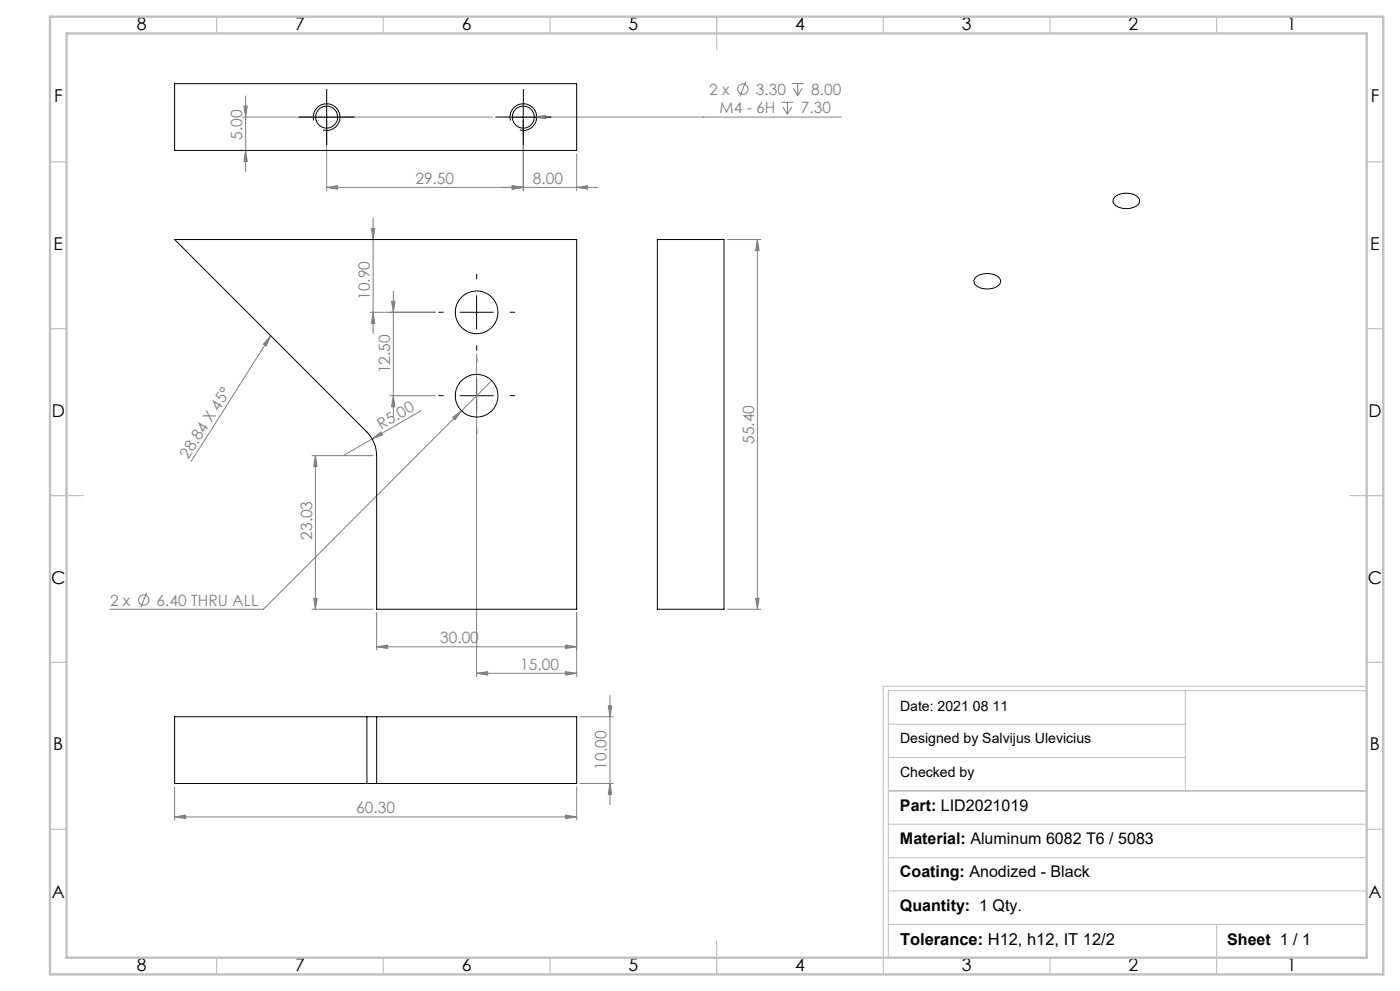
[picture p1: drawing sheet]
<svg xmlns="http://www.w3.org/2000/svg" width="420mm" height="297mm" viewBox="0 0 420 297" stroke-linecap="round" stroke-linejoin="round" font-family="sans-serif">
<g fill="none" stroke="#808080" stroke-width=".3">
<path d="M72.7 35.1h75M73.2 31.8h1l-.5 3.3zM73.7 28.7v22.7M98 36.1v21.1M153.7 35.1h98.7M157 36.1v21.1M160.3 35.1l3.3-.5v1zM223.7 24.5l-1.7 4.4M234.4 30.7h3.6M234.9 32.1l1.3 2.1M236.2 30.7v3.5M237.5 32.1l-1.3 2.1"/>
<path d="M237.6 25h3.5M238 26.5l1.3 2.1M239.3 25v3.6M240.7 26.5l-1.4 2.1M73.7 45.1l.5 3.3h-1zM98 56.2l3.3-.5v1zM153.7 55.7l3.3 .5-3.3 .5zM173 56.2l3.3-.5v1zM173 46.1v11.1M179.4 56.2h-81.4M111.4 68.5h1l-.5 3.3zM111.9 65.4v34.5"/>
<path d="M218.2 71.8h10M227.2 71.8l.5 3.3h-1zM227.2 71.8v110.8M110.9 93.6h19.7M111.9 93.6l.5 3.3h-1zM117.5 90.3h1l-.5 3.3zM118 87.2v37.8M81.2 100.6l-1.3 3.1-.9-.6zM81.2 100.6l-23.9 37.7M117 118.6h13.6M118 118.6l.5 3.3h-1zM143 106v96.8"/>
<path d="M147.5 114.1l-68.5 68.5h-46M93.6 136.6h18.4M94.6 136.6v46M94.6 136.6l.5 3.2h-1zM111.7 131.5l2.6-2 .5 .8zM111.7 131.5l-8.7 5.1M126.3 123.1l-14.6 8.4M135.8 125.1l2.7-2-2 2.7zM44 177.6l-1.8 4.5M94.1 179.3h1l-.5 3.3zM226.7 179.3h1l-.5 3.3zM93.6 182.6h18.4"/>
<path d="M113 193.8l3.3-.5v1zM113 183.6v11.2M113 193.8h60M169.7 193.3l3.3 .5-3.3 .5zM173 183.6v19.2M218.2 182.6h10M143 201.8l3.3-.5v1zM143 201.8h30M169.7 201.3l3.3 .5-3.3 .5zM174 214.8h10M182.5 211.5h1l-.5 3.3zM183 208.5v32.7"/>
<path d="M52.4 235.8v10M173 235.8v10M174 234.8h10M183 234.8l.5 3.3h-1zM52.4 244.8l3.3-.5v1zM52.4 244.8h120.6M169.7 244.3l3.3 .5-3.3 .5z"/>
<circle cx="222.8" cy="26.7" r="1.56"/>
<circle cx="43.1" cy="179.8" r="1.55"/>
</g>
<path d="M93 35.1h10M94.1 36.1a4 4 0 0 1 3.5-5 4 4 0 0 1 4.4 4.3 4 4 0 0 1-5.1 3.5M98 30.1v10M152 35.1h10M153.1 36.1a4 4 0 0 1 3.5-5 4 4 0 0 1 4.4 4.3 4 4 0 0 1-5 3.5M157 30.1v10M334.4 59.1a5.5 5.5 0 0 1 7.3 .4 2.21 2.21 0 0 1-2.2 2.8 5 5 0 0 1-5.5-1.6v-1zM138 93.6h10M143 88.6v10M292.7 83.2a5.4 5.4 0 0 1 7.3 .4 1.97 1.97 0 0 1-1.7 2.7 5.2 5.2 0 0 1-6-1.5l-.1-.8zM138 118.6h10M143 113.6v10" fill="none" stroke="#000" stroke-width=".3"/>
<g fill="none" stroke="#000" stroke-width=".3" stroke-dasharray="15.2 1.3 1.3 1.3">
<path d="M93 35.1h-3.3M98 30.1v-3.3M103 35.1h3.3M152 35.1h-3.3M157 30.1v-3.3M162 35.1h3.3M98 40.1v3.3M157 40.1v3.3M133 93.6h-1.4M143 83.6v-1.4M153 93.6h1.4M133 118.6h-1.4"/>
<path d="M143 103.6v1.4M143 108.6v-1.4M153 118.6h1.4M143 128.6v1.4"/>
</g>
<path d="M266.5 217h89.1M355.6 207v30M410 205.7h-145v81.5M410 207h-143.5v80M266.5 237h143.5M266.5 227h89.1M266.5 257h143.5M266.5 247h143.5M266.5 277h143.5M266.5 267h143.5M365 277v10" fill="none" stroke="#c0c0c0" stroke-width=".3"/>
<g fill="none" stroke="#c0c0c0" stroke-width=".35">
<path d="M65 5v5M115 5v5M165 5v5M215 5v10M265 5v5M315 5v5M365 5v5M15 48.5h5M410 48.5h5M15 98.5h5M410 98.5h5M15 148.5h10"/>
<path d="M405 148.5h10M15 198.5h5M410 198.5h5M15 248.5h5M410 248.5h5M65 287v5M115 287v5M165 287v5M215 282v10M265 287v5M315 287v5M365 287v5"/>
</g>
<path d="M15 5h400v287h-400zM20 10h390v277h-390z" fill="none" stroke="#c0c0c0" stroke-width=".7"/>
<g fill="#808080">
<path d="M111.7 131.5l2.6-2 .5 .8z"/>
<path d="M81.2 100.6l-1.3 3.1-.9-.6z"/>
<path d="M173 56.2l3.3-.5v1zM153.7 55.7l3.3 .5-3.3 .5z"/>
<path d="M135.8 125.1l.7 .7 2-2.7zM143 201.8l3.3-.5v1zM169.7 201.3l3.3 .5-3.3 .5zM160.3 35.1l3.3 .5v-1z"/>
<path d="M98 56.2l3.3-.5v1zM153.7 55.7l3.3 .5-3.3 .5z"/>
<path d="M113 193.8l3.3-.5v1zM169.7 193.3l3.3 .5-3.3 .5z"/>
<path d="M52.4 244.8l3.3-.5v1zM169.7 244.3l3.3 .5-3.3 .5z"/>
<path d="M111.9 93.6l.5 3.3h-1zM111.4 68.5h1l-.5 3.3zM118 118.6l.5 3.3h-1zM117.5 90.3h1l-.5 3.3zM226.7 179.3h1l-.5 3.3zM227.2 71.8l.5 3.3h-1z"/>
<path d="M94.6 136.6l.5 3.2h-1zM94.1 179.3h1l-.5 3.3zM73.2 31.8h1l-.5 3.3zM73.7 45.1l.5 3.3h-1zM182.5 211.5h1l-.5 3.3zM183 234.8l.5 3.3h-1z"/>
</g>
<g fill="none" stroke="#000" stroke-width=".3">
<path d="M52.4 25.1h120.6v20h-120.6zM52.4 71.8h120.6v110.8h-60v-46a10.2 10.2 0 0 0-2.9-7.1zM197.2 71.8h20v110.8h-20zM110.1 214.8h2.9M110.1 214.8h-57.7v20h57.7M110.1 214.8v20M113 214.8h60v20h-60M113 214.8v20M110.1 234.8h2.9"/>
<circle cx="98" cy="35.1" r="3.3"/>
<circle cx="157" cy="35.1" r="3.3"/>
<circle cx="143" cy="93.6" r="6.4"/>
<circle cx="143" cy="118.6" r="6.4"/>
</g>
<g font-size="5.3">
<text x="41" y="8.9">8</text>
<text x="88.5" y="8.9">7</text>
<text x="138.5" y="8.9">6</text>
<text x="188.5" y="8.9">5</text>
<text x="238.5" y="8.9">4</text>
<text x="288.5" y="8.9">3</text>
<text x="338.5" y="8.9">2</text>
<text x="386" y="8.9">1</text>
<text x="16.2" y="30.7">F</text>
<text x="411.2" y="30.7">F</text>
<text x="16.1" y="74.9">E</text>
<text x="411.1" y="74.9">E</text>
<text x="15.5" y="124.9">D</text>
<text x="410.5" y="124.9">D</text>
<text x="15.4" y="174.9">C</text>
<text x="410.4" y="174.9">C</text>
<text x="16" y="224.9">B</text>
<text x="411" y="224.9">B</text>
<text x="15.5" y="269.2">A</text>
<text x="410.5" y="269.2">A</text>
<text x="41" y="290.9">8</text>
<text x="88.5" y="290.9">7</text>
<text x="138.5" y="290.9">6</text>
<text x="188.5" y="290.9">5</text>
<text x="238.5" y="290.9">4</text>
<text x="288.5" y="290.9">3</text>
<text x="338.5" y="290.9">2</text>
<text x="386" y="290.9">1</text>
</g>
<text font-size="4.9" x="270" y="283.3">Tolerance: H12, h12, IT 12/2</text>
<g font-size="4.8">
<text x="270" y="242.9">Part: LID2021019</text>
<text x="270" y="252.9">Material: Aluminum 6082 T6 / 5083</text>
<text x="270" y="262.9">Coating: Anodized - Black</text>
<text x="270" y="272.9">Quantity: 1 Qty.</text>
<text x="368.2" y="283.3">Sheet 1 / 1</text>
</g>
<g font-size="4.7" fill="#808080">
<text x="212.8" y="28.4">2 x</text>
<text x="226.7" y="28.4">3.30</text>
<text x="243.4" y="28.4">8.00</text>
<text x="215.9" y="34">M4 - 6H</text>
<text x="240.3" y="34">7.30</text>
<text x="72.7" y="42" transform="rotate(-90 72.7 42)">5.00</text>
<text x="124.6" y="55.1">29.50</text>
<text x="159.9" y="55.1">8.00</text>
<text x="110.9" y="89.9" transform="rotate(-90 110.9 89.9)">10.90</text>
<text x="117" y="111.9" transform="rotate(-90 117 111.9)">12.50</text>
<text x="114.4" y="128.8" transform="rotate(-30 114.4 128.8)">R5.00</text>
<text x="56.5" y="137.7" transform="rotate(-58 56.5 137.7)">28.84 X 45°</text>
<text x="226.2" y="133" transform="rotate(-90 226.2 133)">55.40</text>
<text x="93.6" y="161.7" transform="rotate(-90 93.6 161.7)">23.03</text>
<text x="33" y="181.5">2 x</text>
<text x="47" y="181.5">6.40 THRU ALL</text>
<text x="132" y="192.8">30.00</text>
<text x="156.1" y="200.8">15.00</text>
<text x="182" y="230.6" transform="rotate(-90 182 230.6)">10.00</text>
<text x="106.9" y="243.8">60.30</text>
</g>
<g font-size="4.2">
<text x="270" y="213.1">Date: 2021 08 11</text>
<text x="270" y="222.7">Designed by Salvijus Ulevicius</text>
<text x="270" y="232.8">Checked by</text>
</g>
</svg>
